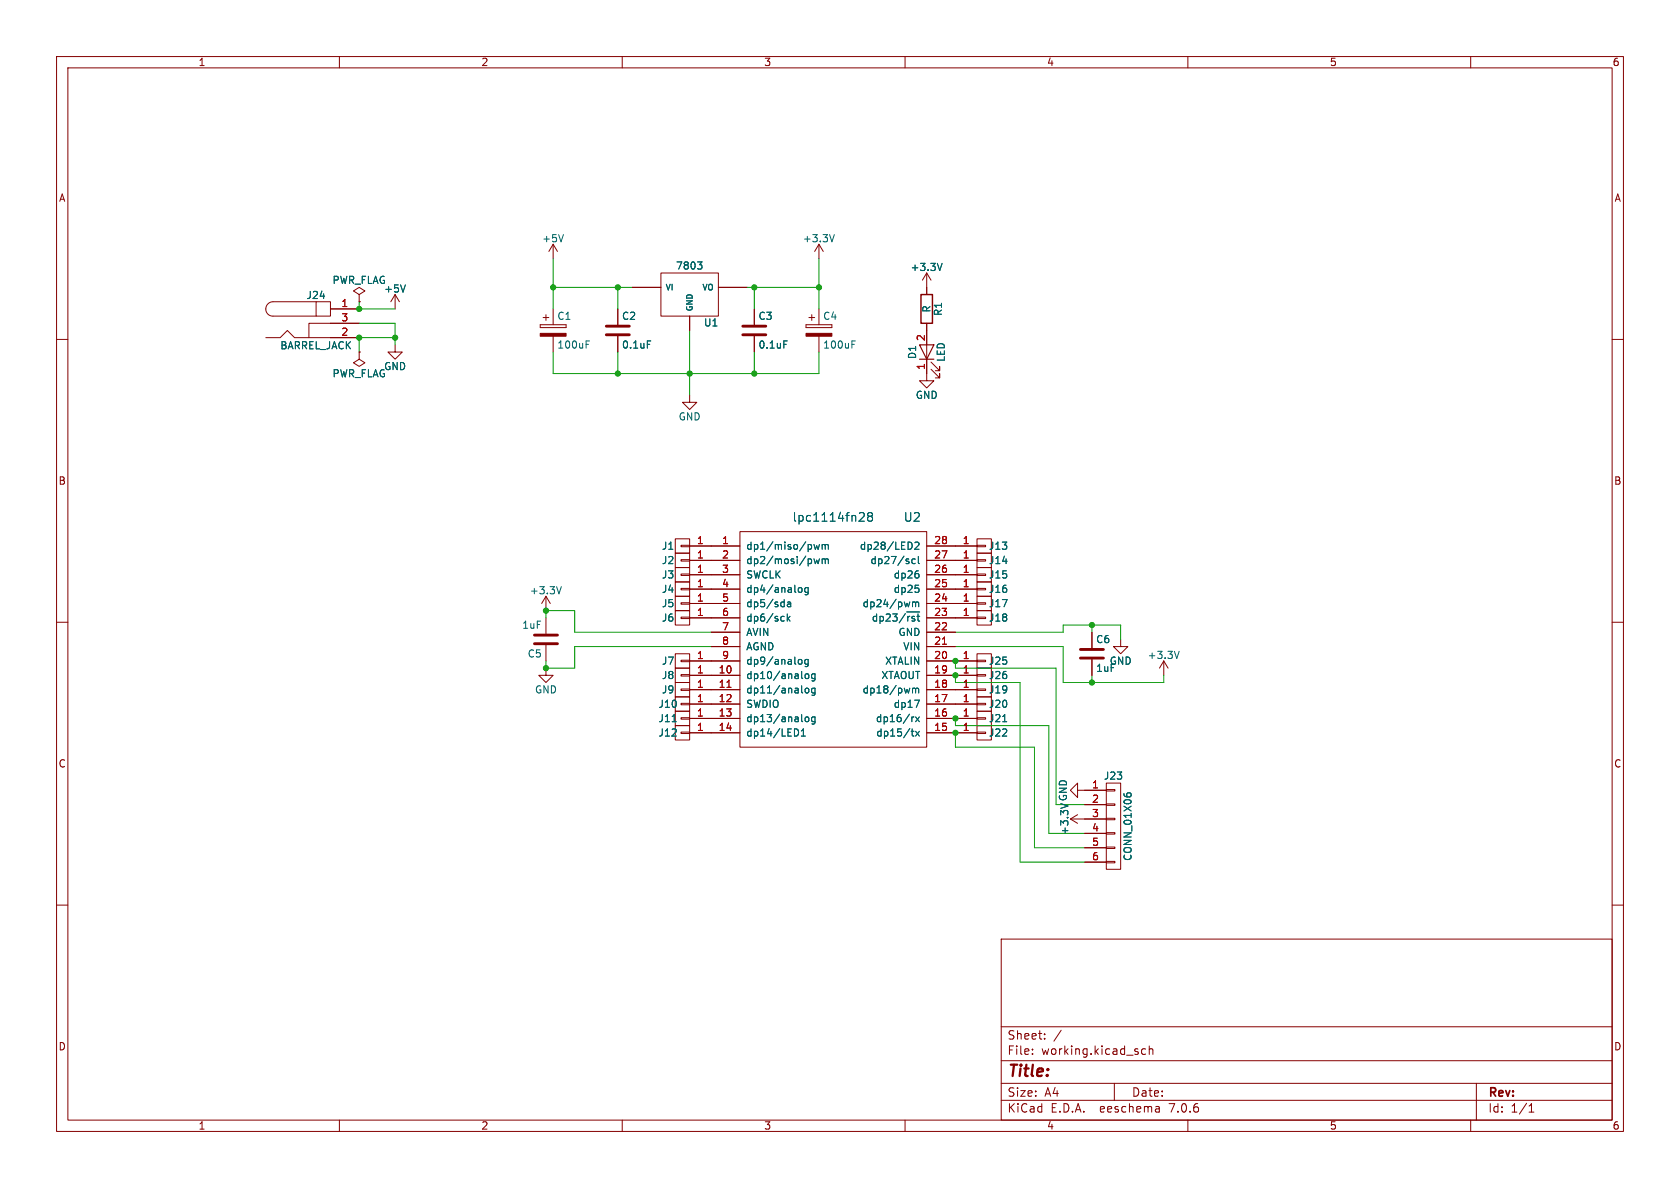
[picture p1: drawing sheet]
EESchema Schematic File Version 2
LIBS:power
LIBS:device
LIBS:transistors
LIBS:conn
LIBS:linear
LIBS:regul
LIBS:74xx
LIBS:cmos4000
LIBS:adc-dac
LIBS:memory
LIBS:xilinx
LIBS:microcontrollers
LIBS:dsp
LIBS:microchip
LIBS:analog_switches
LIBS:motorola
LIBS:texas
LIBS:intel
LIBS:audio
LIBS:interface
LIBS:digital-audio
LIBS:philips
LIBS:display
LIBS:cypress
LIBS:siliconi
LIBS:opto
LIBS:atmel
LIBS:contrib
LIBS:valves
LIBS:lpc1114fn28
LIBS:mbed_lpc1114-cache
EELAYER 25 0
EELAYER END
$Descr A4 11693 8268
encoding utf-8
Sheet 1 1
Title ""
Date ""
Rev ""
Comp ""
Comment1 ""
Comment2 ""
Comment3 ""
Comment4 ""
$EndDescr
$Comp
L C C2
U 1 1
P 4300 2300
F 0 "C2" H 4325 2400 50  0000 L CNN
F 1 "0.1uF" H 4325 2200 50  0000 L CNN
F 2 "Capacitors_SMD:C_0603_HandSoldering" H 4338 2150 50  0001 C CNN
F 3 "" H 4300 2300 50  0001 C CNN
	1    4300 2300
	1    0    0    -1  
$EndComp
$Comp
L C C3
U 1 1
P 5250 2300
F 0 "C3" H 5275 2400 50  0000 L CNN
F 1 "0.1uF" H 5275 2200 50  0000 L CNN
F 2 "Capacitors_SMD:C_0603_HandSoldering" H 5288 2150 50  0001 C CNN
F 3 "" H 5250 2300 50  0001 C CNN
	1    5250 2300
	1    0    0    -1  
$EndComp
$Comp
L CP C1
U 1 1
P 3850 2300
F 0 "C1" H 3875 2400 50  0000 L CNN
F 1 "100uF" H 3875 2200 50  0000 L CNN
F 2 "Capacitors_ThroughHole:CP_Radial_D5.0mm_P2.50mm" H 3888 2150 50  0001 C CNN
F 3 "" H 3850 2300 50  0001 C CNN
	1    3850 2300
	1    0    0    -1  
$EndComp
$Comp
L CP C4
U 1 1
P 5700 2300
F 0 "C4" H 5725 2400 50  0000 L CNN
F 1 "100uF" H 5725 2200 50  0000 L CNN
F 2 "Capacitors_ThroughHole:CP_Radial_D5.0mm_P2.50mm" H 5738 2150 50  0001 C CNN
F 3 "" H 5700 2300 50  0001 C CNN
	1    5700 2300
	1    0    0    -1  
$EndComp
$Comp
L 7805 U1
U 1 1
P 4800 2050
F 0 "U1" H 4950 1854 50  0000 C CNN
F 1 "7803" H 4800 2250 50  0000 C CNN
F 2 "TO_SOT_Packages_SMD:TO-252-3_TabPin2" H 4800 2050 50  0001 C CNN
F 3 "" H 4800 2050 50  0001 C CNN
	1    4800 2050
	1    0    0    -1  
$EndComp
$Comp
L +5V #PWR01
U 1 1
P 3850 1800
F 0 "#PWR01" H 3850 1650 50  0001 C CNN
F 1 "+5V" H 3850 1940 50  0000 C CNN
F 2 "" H 3850 1800 50  0001 C CNN
F 3 "" H 3850 1800 50  0001 C CNN
	1    3850 1800
	1    0    0    -1  
$EndComp
$Comp
L GND #PWR02
U 1 1
P 4800 2750
F 0 "#PWR02" H 4800 2500 50  0001 C CNN
F 1 "GND" H 4800 2600 50  0000 C CNN
F 2 "" H 4800 2750 50  0001 C CNN
F 3 "" H 4800 2750 50  0001 C CNN
	1    4800 2750
	1    0    0    -1  
$EndComp
$Comp
L +3.3V #PWR03
U 1 1
P 5700 1800
F 0 "#PWR03" H 5700 1650 50  0001 C CNN
F 1 "+3.3V" H 5700 1940 50  0000 C CNN
F 2 "" H 5700 1800 50  0001 C CNN
F 3 "" H 5700 1800 50  0001 C CNN
	1    5700 1800
	1    0    0    -1  
$EndComp
$Comp
L GND #PWR04
U 1 1
P 7800 4450
F 0 "#PWR04" H 7800 4200 50  0001 C CNN
F 1 "GND" H 7800 4300 50  0000 C CNN
F 2 "" H 7800 4450 50  0001 C CNN
F 3 "" H 7800 4450 50  0001 C CNN
	1    7800 4450
	1    0    0    -1  
$EndComp
$Comp
L C C6
U 1 1
P 7600 4550
F 0 "C6" H 7625 4650 50  0000 L CNN
F 1 "1uF" H 7625 4450 50  0000 L CNN
F 2 "Capacitors_SMD:C_0603_HandSoldering" H 7638 4400 50  0001 C CNN
F 3 "" H 7600 4550 50  0001 C CNN
	1    7600 4550
	1    0    0    -1  
$EndComp
$Comp
L GND #PWR05
U 1 1
P 3800 4650
F 0 "#PWR05" H 3800 4400 50  0001 C CNN
F 1 "GND" H 3800 4500 50  0000 C CNN
F 2 "" H 3800 4650 50  0001 C CNN
F 3 "" H 3800 4650 50  0001 C CNN
	1    3800 4650
	1    0    0    -1  
$EndComp
$Comp
L C C5
U 1 1
P 3800 4450
F 0 "C5" H 3825 4550 50  0000 L CNN
F 1 "1uF" H 3825 4350 50  0000 L CNN
F 2 "Capacitors_SMD:C_0603_HandSoldering" H 3838 4300 50  0001 C CNN
F 3 "" H 3800 4450 50  0001 C CNN
	1    3800 4450
	-1   0    0    1   
$EndComp
$Comp
L +3.3V #PWR06
U 1 1
P 3800 4250
F 0 "#PWR06" H 3800 4100 50  0001 C CNN
F 1 "+3.3V" H 3800 4390 50  0000 C CNN
F 2 "" H 3800 4250 50  0001 C CNN
F 3 "" H 3800 4250 50  0001 C CNN
	1    3800 4250
	1    0    0    -1  
$EndComp
Wire Wire Line
	3850 2450 3850 2600
Wire Wire Line
	3850 2600 5700 2600
Wire Wire Line
	4800 2300 4800 2750
Wire Wire Line
	5700 2600 5700 2450
Connection ~ 4800 2600
Wire Wire Line
	4300 2450 4300 2600
Connection ~ 4300 2600
Wire Wire Line
	5250 2450 5250 2600
Connection ~ 5250 2600
Wire Wire Line
	3850 1800 3850 2150
Wire Wire Line
	3850 2000 4400 2000
Wire Wire Line
	4300 2000 4300 2150
Connection ~ 4300 2000
Wire Wire Line
	5200 2000 5700 2000
Wire Wire Line
	5700 1800 5700 2150
Wire Wire Line
	5250 2000 5250 2150
Connection ~ 5250 2000
Connection ~ 3850 2000
Connection ~ 5700 2000
Wire Wire Line
	6650 4400 7400 4400
Wire Wire Line
	7400 4400 7400 4350
Wire Wire Line
	7600 4750 7600 4700
Wire Wire Line
	7600 4400 7600 4350
Wire Wire Line
	7400 4350 7800 4350
Connection ~ 7600 4750
Connection ~ 7600 4350
Wire Wire Line
	4950 4500 4000 4500
Wire Wire Line
	4000 4500 4000 4650
Wire Wire Line
	4950 4400 4000 4400
Wire Wire Line
	3800 4250 3800 4300
Wire Wire Line
	3800 4600 3800 4650
Connection ~ 3800 4250
Connection ~ 3800 4650
Wire Wire Line
	7800 4350 7800 4450
Wire Wire Line
	8100 4750 8100 4700
$Comp
L +3.3V #PWR07
U 1 1
P 8100 4700
F 0 "#PWR07" H 8100 4550 50  0001 C CNN
F 1 "+3.3V" H 8100 4840 50  0000 C CNN
F 2 "" H 8100 4700 50  0001 C CNN
F 3 "" H 8100 4700 50  0001 C CNN
	1    8100 4700
	1    0    0    -1  
$EndComp
Wire Wire Line
	6650 4500 7400 4500
Wire Wire Line
	7400 4500 7400 4750
Wire Wire Line
	7400 4750 8100 4750
$Comp
L CONN_01X01 J1
U 1 1
P 4750 3800
F 0 "J1" H 4850 3800 50  0000 C CNN
F 1 "CONN_01X01" V 4850 3800 50  0001 C CNN
F 2 "pad:universal" H 4750 3800 50  0001 C CNN
F 3 "" H 4750 3800 50  0001 C CNN
	1    4750 3800
	-1   0    0    1   
$EndComp
$Comp
L CONN_01X01 J2
U 1 1
P 4750 3900
F 0 "J2" H 4850 3900 50  0000 C CNN
F 1 "CONN_01X01" V 4850 3900 50  0001 C CNN
F 2 "pad:universal" H 4750 3900 50  0001 C CNN
F 3 "" H 4750 3900 50  0001 C CNN
	1    4750 3900
	-1   0    0    1   
$EndComp
$Comp
L CONN_01X01 J3
U 1 1
P 4750 4000
F 0 "J3" H 4850 4000 50  0000 C CNN
F 1 "CONN_01X01" V 4850 4000 50  0001 C CNN
F 2 "pad:universal" H 4750 4000 50  0001 C CNN
F 3 "" H 4750 4000 50  0001 C CNN
	1    4750 4000
	-1   0    0    1   
$EndComp
$Comp
L CONN_01X01 J4
U 1 1
P 4750 4100
F 0 "J4" H 4850 4100 50  0000 C CNN
F 1 "CONN_01X01" V 4850 4100 50  0001 C CNN
F 2 "pad:universal" H 4750 4100 50  0001 C CNN
F 3 "" H 4750 4100 50  0001 C CNN
	1    4750 4100
	-1   0    0    1   
$EndComp
$Comp
L CONN_01X01 J5
U 1 1
P 4750 4200
F 0 "J5" H 4850 4200 50  0000 C CNN
F 1 "CONN_01X01" V 4850 4200 50  0001 C CNN
F 2 "pad:universal" H 4750 4200 50  0001 C CNN
F 3 "" H 4750 4200 50  0001 C CNN
	1    4750 4200
	-1   0    0    1   
$EndComp
$Comp
L CONN_01X01 J6
U 1 1
P 4750 4300
F 0 "J6" H 4850 4300 50  0000 C CNN
F 1 "CONN_01X01" V 4850 4300 50  0001 C CNN
F 2 "pad:universal" H 4750 4300 50  0001 C CNN
F 3 "" H 4750 4300 50  0001 C CNN
	1    4750 4300
	-1   0    0    1   
$EndComp
$Comp
L CONN_01X01 J7
U 1 1
P 4750 4600
F 0 "J7" H 4850 4600 50  0000 C CNN
F 1 "CONN_01X01" V 4850 4600 50  0001 C CNN
F 2 "pad:universal" H 4750 4600 50  0001 C CNN
F 3 "" H 4750 4600 50  0001 C CNN
	1    4750 4600
	-1   0    0    1   
$EndComp
$Comp
L CONN_01X01 J8
U 1 1
P 4750 4700
F 0 "J8" H 4850 4700 50  0000 C CNN
F 1 "CONN_01X01" V 4850 4700 50  0001 C CNN
F 2 "pad:universal" H 4750 4700 50  0001 C CNN
F 3 "" H 4750 4700 50  0001 C CNN
	1    4750 4700
	-1   0    0    1   
$EndComp
$Comp
L CONN_01X01 J9
U 1 1
P 4750 4800
F 0 "J9" H 4850 4800 50  0000 C CNN
F 1 "CONN_01X01" V 4850 4800 50  0001 C CNN
F 2 "pad:universal" H 4750 4800 50  0001 C CNN
F 3 "" H 4750 4800 50  0001 C CNN
	1    4750 4800
	-1   0    0    1   
$EndComp
$Comp
L CONN_01X01 J10
U 1 1
P 4750 4900
F 0 "J10" H 4850 4900 50  0000 C CNN
F 1 "CONN_01X01" V 4850 4900 50  0001 C CNN
F 2 "pad:universal" H 4750 4900 50  0001 C CNN
F 3 "" H 4750 4900 50  0001 C CNN
	1    4750 4900
	-1   0    0    1   
$EndComp
$Comp
L CONN_01X01 J11
U 1 1
P 4750 5000
F 0 "J11" H 4850 5000 50  0000 C CNN
F 1 "CONN_01X01" V 4850 5000 50  0001 C CNN
F 2 "pad:universal" H 4750 5000 50  0001 C CNN
F 3 "" H 4750 5000 50  0001 C CNN
	1    4750 5000
	-1   0    0    1   
$EndComp
$Comp
L CONN_01X01 J12
U 1 1
P 4750 5100
F 0 "J12" H 4850 5100 50  0000 C CNN
F 1 "CONN_01X01" V 4850 5100 50  0001 C CNN
F 2 "pad:universal" H 4750 5100 50  0001 C CNN
F 3 "" H 4750 5100 50  0001 C CNN
	1    4750 5100
	-1   0    0    1   
$EndComp
$Comp
L CONN_01X01 J22
U 1 1
P 6850 5100
F 0 "J22" H 6950 5100 50  0000 C CNN
F 1 "CONN_01X01" V 6950 5100 50  0001 C CNN
F 2 "pad:universal" H 6850 5100 50  0001 C CNN
F 3 "" H 6850 5100 50  0001 C CNN
	1    6850 5100
	1    0    0    1   
$EndComp
$Comp
L CONN_01X01 J21
U 1 1
P 6850 5000
F 0 "J21" H 6950 5000 50  0000 C CNN
F 1 "CONN_01X01" V 6950 5000 50  0001 C CNN
F 2 "pad:universal" H 6850 5000 50  0001 C CNN
F 3 "" H 6850 5000 50  0001 C CNN
	1    6850 5000
	1    0    0    1   
$EndComp
$Comp
L CONN_01X01 J20
U 1 1
P 6850 4900
F 0 "J20" H 6950 4900 50  0000 C CNN
F 1 "CONN_01X01" V 6950 4900 50  0001 C CNN
F 2 "pad:universal" H 6850 4900 50  0001 C CNN
F 3 "" H 6850 4900 50  0001 C CNN
	1    6850 4900
	1    0    0    1   
$EndComp
$Comp
L CONN_01X01 J19
U 1 1
P 6850 4800
F 0 "J19" H 6950 4800 50  0000 C CNN
F 1 "CONN_01X01" V 6950 4800 50  0001 C CNN
F 2 "pad:universal" H 6850 4800 50  0001 C CNN
F 3 "" H 6850 4800 50  0001 C CNN
	1    6850 4800
	1    0    0    1   
$EndComp
$Comp
L CONN_01X01 J18
U 1 1
P 6850 4300
F 0 "J18" H 6950 4300 50  0000 C CNN
F 1 "CONN_01X01" V 6950 4300 50  0001 C CNN
F 2 "pad:universal" H 6850 4300 50  0001 C CNN
F 3 "" H 6850 4300 50  0001 C CNN
	1    6850 4300
	1    0    0    1   
$EndComp
$Comp
L CONN_01X01 J17
U 1 1
P 6850 4200
F 0 "J17" H 6950 4200 50  0000 C CNN
F 1 "CONN_01X01" V 6950 4200 50  0001 C CNN
F 2 "pad:universal" H 6850 4200 50  0001 C CNN
F 3 "" H 6850 4200 50  0001 C CNN
	1    6850 4200
	1    0    0    1   
$EndComp
$Comp
L CONN_01X01 J16
U 1 1
P 6850 4100
F 0 "J16" H 6950 4100 50  0000 C CNN
F 1 "CONN_01X01" V 6950 4100 50  0001 C CNN
F 2 "pad:universal" H 6850 4100 50  0001 C CNN
F 3 "" H 6850 4100 50  0001 C CNN
	1    6850 4100
	1    0    0    1   
$EndComp
$Comp
L CONN_01X01 J15
U 1 1
P 6850 4000
F 0 "J15" H 6950 4000 50  0000 C CNN
F 1 "CONN_01X01" V 6950 4000 50  0001 C CNN
F 2 "pad:universal" H 6850 4000 50  0001 C CNN
F 3 "" H 6850 4000 50  0001 C CNN
	1    6850 4000
	1    0    0    1   
$EndComp
$Comp
L CONN_01X01 J14
U 1 1
P 6850 3900
F 0 "J14" H 6950 3900 50  0000 C CNN
F 1 "CONN_01X01" V 6950 3900 50  0001 C CNN
F 2 "pad:universal" H 6850 3900 50  0001 C CNN
F 3 "" H 6850 3900 50  0001 C CNN
	1    6850 3900
	1    0    0    1   
$EndComp
$Comp
L CONN_01X01 J13
U 1 1
P 6850 3800
F 0 "J13" H 6950 3800 50  0000 C CNN
F 1 "CONN_01X01" V 6950 3800 50  0001 C CNN
F 2 "pad:universal" H 6850 3800 50  0001 C CNN
F 3 "" H 6850 3800 50  0001 C CNN
	1    6850 3800
	1    0    0    1   
$EndComp
$Comp
L CONN_01X06 J23
U 1 1
P 7750 5750
F 0 "J23" H 7750 6100 50  0000 C CNN
F 1 "CONN_01X06" V 7850 5750 50  0000 C CNN
F 2 "Pin_Headers:Pin_Header_Straight_1x06_Pitch2.54mm" H 7750 5750 50  0001 C CNN
F 3 "" H 7750 5750 50  0001 C CNN
	1    7750 5750
	1    0    0    -1  
$EndComp
Wire Wire Line
	6650 5000 6650 5050
Wire Wire Line
	6650 5050 7300 5050
Wire Wire Line
	7300 5050 7300 5800
Wire Wire Line
	7300 5800 7550 5800
Wire Wire Line
	7550 5900 7200 5900
Wire Wire Line
	7200 5900 7200 5200
Wire Wire Line
	7200 5200 6650 5200
Wire Wire Line
	6650 5200 6650 5100
Connection ~ 6650 5100
Connection ~ 6650 5000
$Comp
L GND #PWR08
U 1 1
P 7550 5500
F 0 "#PWR08" H 7550 5250 50  0001 C CNN
F 1 "GND" H 7550 5350 50  0000 C CNN
F 2 "" H 7550 5500 50  0001 C CNN
F 3 "" H 7550 5500 50  0001 C CNN
	1    7550 5500
	0    1    1    0   
$EndComp
$Comp
L BARREL_JACK J24
U 1 1
P 2200 2250
F 0 "J24" H 2200 2445 50  0000 C CNN
F 1 "BARREL_JACK" H 2200 2095 50  0000 C CNN
F 2 "Connectors:BARREL_JACK" H 2200 2250 50  0001 C CNN
F 3 "" H 2200 2250 50  0001 C CNN
	1    2200 2250
	1    0    0    -1  
$EndComp
$Comp
L GND #PWR09
U 1 1
P 2750 2400
F 0 "#PWR09" H 2750 2150 50  0001 C CNN
F 1 "GND" H 2750 2250 50  0000 C CNN
F 2 "" H 2750 2400 50  0001 C CNN
F 3 "" H 2750 2400 50  0001 C CNN
	1    2750 2400
	1    0    0    -1  
$EndComp
$Comp
L +5V #PWR010
U 1 1
P 2750 2150
F 0 "#PWR010" H 2750 2000 50  0001 C CNN
F 1 "+5V" H 2750 2290 50  0000 C CNN
F 2 "" H 2750 2150 50  0001 C CNN
F 3 "" H 2750 2150 50  0001 C CNN
	1    2750 2150
	1    0    0    -1  
$EndComp
Wire Wire Line
	2750 2150 2500 2150
Wire Wire Line
	2500 2250 2750 2250
Wire Wire Line
	2750 2250 2750 2400
Wire Wire Line
	2750 2350 2500 2350
Connection ~ 2750 2350
Wire Wire Line
	4000 4400 4000 4250
Wire Wire Line
	4000 4250 3800 4250
Wire Wire Line
	3800 4650 4000 4650
$Comp
L PWR_FLAG #FLG011
U 1 1
P 2500 2100
F 0 "#FLG011" H 2500 2175 50  0001 C CNN
F 1 "PWR_FLAG" H 2500 2250 50  0000 C CNN
F 2 "" H 2500 2100 50  0001 C CNN
F 3 "" H 2500 2100 50  0001 C CNN
	1    2500 2100
	1    0    0    -1  
$EndComp
$Comp
L PWR_FLAG #FLG012
U 1 1
P 2500 2450
F 0 "#FLG012" H 2500 2525 50  0001 C CNN
F 1 "PWR_FLAG" H 2500 2600 50  0000 C CNN
F 2 "" H 2500 2450 50  0001 C CNN
F 3 "" H 2500 2450 50  0001 C CNN
	1    2500 2450
	-1   0    0    1   
$EndComp
Wire Wire Line
	2500 2350 2500 2450
Wire Wire Line
	2500 2150 2500 2100
Connection ~ 2500 2150
Connection ~ 2500 2350
$Comp
L lpc1114fn28 U2
U 1 1
P 5800 4450
F 0 "U2" H 6350 5300 60  0000 C CNN
F 1 "lpc1114fn28" H 5800 5300 60  0000 C CNN
F 2 "Housings_SSOP:TSSOP-28_4.4x9.7mm_Pitch0.65mm" H 5800 4450 60  0001 C CNN
F 3 "" H 5800 4450 60  0001 C CNN
	1    5800 4450
	1    0    0    -1  
$EndComp
$Comp
L CONN_01X01 J25
U 1 1
P 6850 4600
F 0 "J25" H 6950 4600 50  0000 C CNN
F 1 "CONN_01X01" V 6950 4600 50  0001 C CNN
F 2 "pad:universal" H 6850 4600 50  0001 C CNN
F 3 "" H 6850 4600 50  0001 C CNN
	1    6850 4600
	1    0    0    1   
$EndComp
$Comp
L CONN_01X01 J26
U 1 1
P 6850 4700
F 0 "J26" H 6950 4700 50  0000 C CNN
F 1 "CONN_01X01" V 6950 4700 50  0001 C CNN
F 2 "pad:universal" H 6850 4700 50  0001 C CNN
F 3 "" H 6850 4700 50  0001 C CNN
	1    6850 4700
	1    0    0    1   
$EndComp
$Comp
L R R1
U 1 1
P 6450 2150
F 0 "R1" V 6530 2150 50  0000 C CNN
F 1 "R" V 6450 2150 50  0000 C CNN
F 2 "Resistors_SMD:R_0603_HandSoldering" V 6380 2150 50  0001 C CNN
F 3 "" H 6450 2150 50  0001 C CNN
	1    6450 2150
	1    0    0    -1  
$EndComp
$Comp
L LED D1
U 1 1
P 6450 2450
F 0 "D1" H 6450 2550 50  0000 C CNN
F 1 "LED" H 6450 2350 50  0000 C CNN
F 2 "LEDs:LED_D3.0mm" H 6450 2450 50  0001 C CNN
F 3 "" H 6450 2450 50  0001 C CNN
	1    6450 2450
	0    -1   -1   0   
$EndComp
$Comp
L GND #PWR013
U 1 1
P 6450 2600
F 0 "#PWR013" H 6450 2350 50  0001 C CNN
F 1 "GND" H 6450 2450 50  0000 C CNN
F 2 "" H 6450 2600 50  0001 C CNN
F 3 "" H 6450 2600 50  0001 C CNN
	1    6450 2600
	1    0    0    -1  
$EndComp
Wire Wire Line
	7100 6000 7550 6000
Wire Wire Line
	7350 5600 7550 5600
Wire Wire Line
	7350 4650 7350 5600
Wire Wire Line
	7350 4650 6650 4650
Wire Wire Line
	6650 4650 6650 4600
Connection ~ 6650 4700
Connection ~ 6650 4600
Wire Wire Line
	6650 4700 6650 4750
Wire Wire Line
	6650 4750 7100 4750
Wire Wire Line
	7100 4750 7100 6000
$Comp
L +3.3V #PWR014
U 1 1
P 7550 5700
F 0 "#PWR014" H 7550 5550 50  0001 C CNN
F 1 "+3.3V" H 7550 5840 50  0000 C CNN
F 2 "" H 7550 5700 50  0001 C CNN
F 3 "" H 7550 5700 50  0001 C CNN
	1    7550 5700
	0    -1   -1   0   
$EndComp
$Comp
L +3.3V #PWR015
U 1 1
P 6450 2000
F 0 "#PWR015" H 6450 1850 50  0001 C CNN
F 1 "+3.3V" H 6450 2140 50  0000 C CNN
F 2 "" H 6450 2000 50  0001 C CNN
F 3 "" H 6450 2000 50  0001 C CNN
	1    6450 2000
	1    0    0    -1  
$EndComp
$EndSCHEMATC
